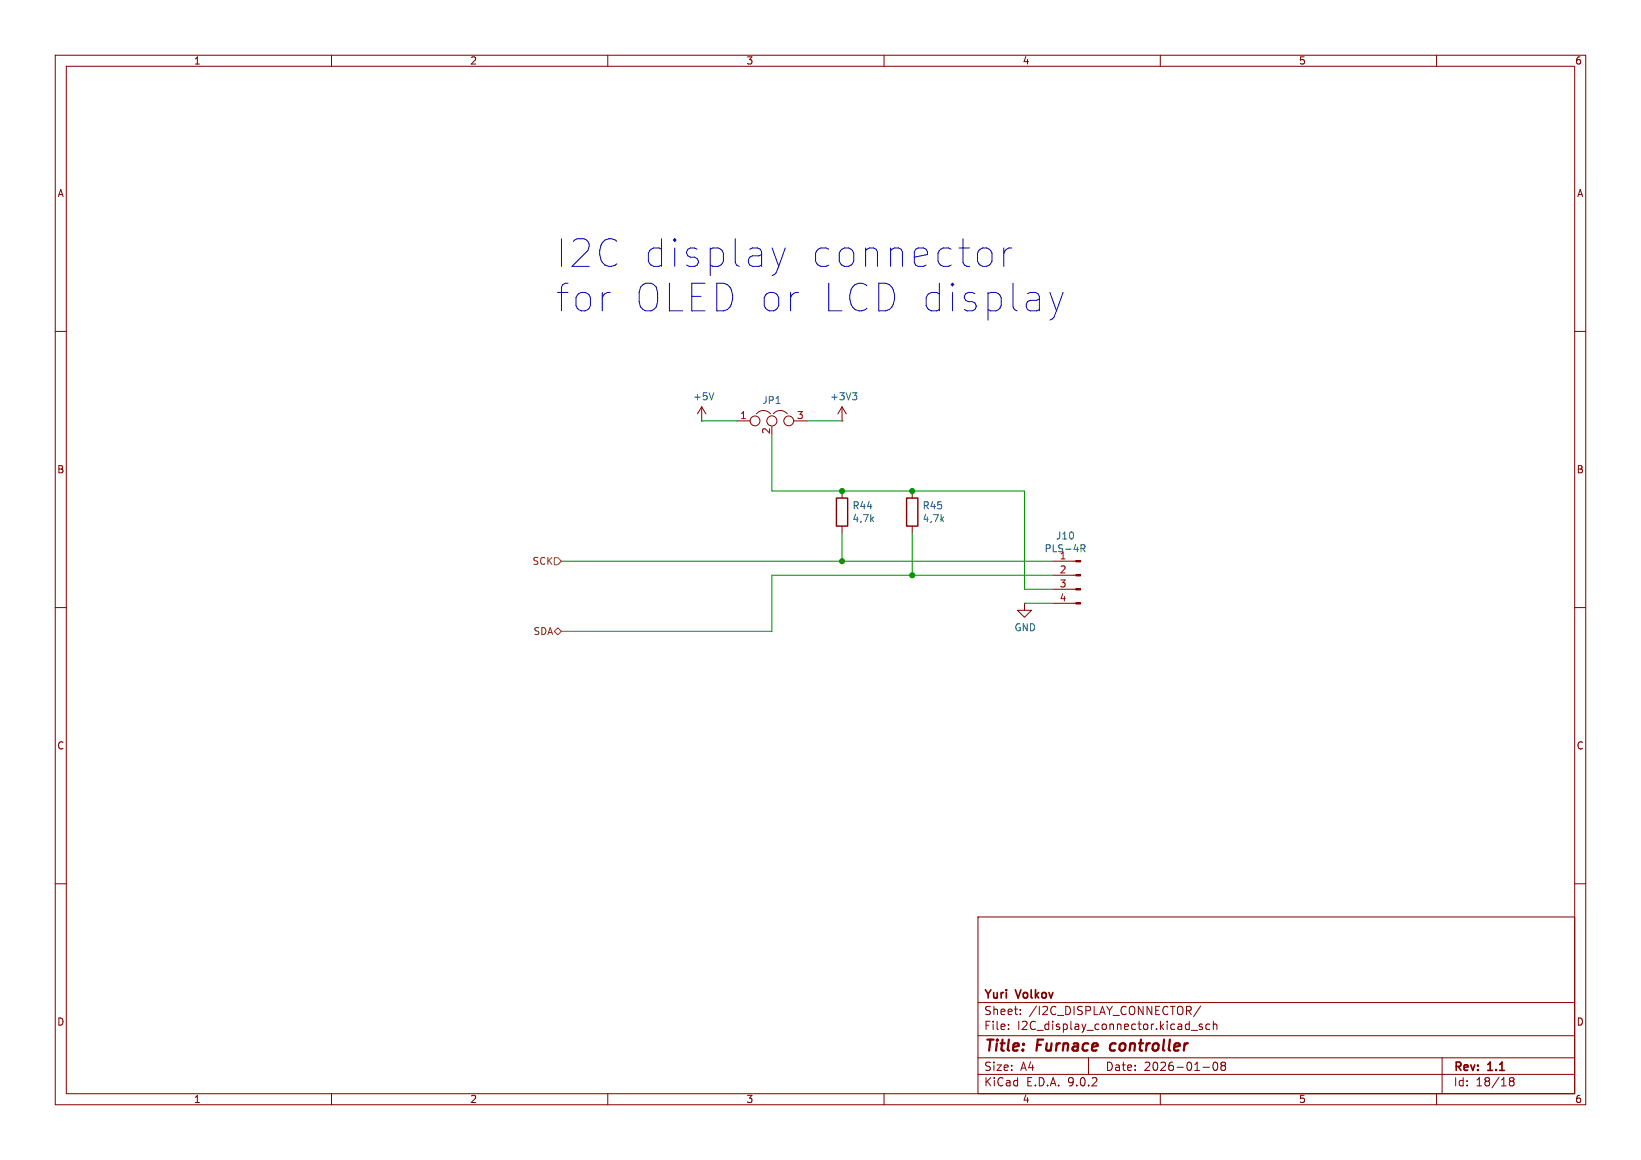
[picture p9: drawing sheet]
<svg xmlns="http://www.w3.org/2000/svg" width="297mm" height="210mm" viewBox="0 0 297 210" stroke-linecap="round" stroke-linejoin="round" font-family="sans-serif">
<g fill="none" stroke="#840000" stroke-width=".18">
<path d="M10 10h277v190h-277zM12 12h273v186h-273zM60 10v2M110 10v2M160 10v2M210 10v2M260 10v2M10 60h2M127 76.2h.1M127 73.7l-.8 1.2M127 73.7l.8 1.2M127 73.7v2.5"/>
<path d="M133.3 76.2h2.5M136.9 74.9a1.63 1.63 0 0 1 2.5 0M140 74.9a1.63 1.63 0 0 1 2.5 0M143.6 76.2h2.4M152.4 76.2h.1M152.4 73.7l-.8 1.2M152.4 73.7l.8 1.2M152.4 73.7v2.5M285 60h2M152.4 88.9v1.3M152.4 95.3v1.2M165.1 88.9v1.3"/>
<path d="M165.1 95.3v1.2M10 110h2M185.4 109.2v1.3h1.3l-1.3 1.3-1.3-1.3h1.3M185.4 109.2h.1M190.5 101.6h4.2M190.5 104.1h4.2M190.5 106.7h4.2M190.5 109.2h4.2M285 110h2M10 160h2M177 166h108v32h-108zM285 160h2"/>
<path d="M60 198v2M110 198v2M160 198v2M177 194.5h108M177 191.5h108M177 187.5h108M177 181.5h108M182.5 186.3v.1M182.5 185.5v.1M184.7 183.6v.1M184.7 182.8v.1M197 191.5v3"/>
<path d="M210 198v2M215.6 186.5h1.1M217.3 182.1l-1.3 2M217.6 185.5l-.4-.1-.2 .2 .1 .2 .5 .2v.3h-.6M217.7 193.2h1.2M219 185.5l-.5-.1-.3 .3v.4l.2 .2h.6M219.6 185.5l.2-.1 .4 .1v.9M219.6 184.9v1.5M219.7 192.4l.2-.1a.8 .8 0 0 1 .5 .7 .8 .8 0 0 1-.5 .8l-.2-.1-.2-.5zM221.2 192.9l-.2-.2 .2-.4 .5 .1 .1 .2-.3 .3M221.2 192.9l-.2 .3v.5l.2 .1 .5-.1 .1-.2-.1-.4-.2-.2M221.2 192.9h.3"/>
<path d="M260 198v2M261 191.5v6.5M273.5 195.7l-.3-.2 .3-.4 .4 .1 .1 .2-.3 .3M273.5 195.7l-.3 .3v.5l.3 .1 .4-.1 .1-.2v-.4l-.3-.2M273.5 195.7h.2"/>
<circle cx="136.7" cy="76.2" r=".89"/>
<circle cx="139.7" cy="76.2" r=".91"/>
<circle cx="142.7" cy="76.2" r=".89"/>
</g>
<path d="M201.1 189.1l-.2 .7 .3 .4" fill="none" stroke="#840000" stroke-width=".4"/>
<path d="M129.2 71.1l-.4 1.3M154.3 71.1h.8l-.4 .5M154.8 71.6l.3 .2v.3l-.3 .3M195.6 98.6h.5l.3 .3-.1 .3-.7 .1M196 99.3l.4 .6" fill="none" stroke="#006464" stroke-width=".18"/>
<path d="M151.4 90.2h2v5.1h-2zM164.1 90.2h2v5.1h-2z" fill="none" stroke="#840000" stroke-width=".25"/>
<g fill="#840000" stroke="#840000" stroke-width=".18">
<path d="M194.7 101.5h.9v.2h-.9z"/>
<path d="M194.7 104h.9v.3h-.9z"/>
<path d="M194.7 106.6h.9v.2h-.9z"/>
<path d="M194.7 109.1h.9v.2h-.9z"/>
</g>
<path d="M100.3 101h.7l.6 .6-.6 .6h-.7zM100.3 114.3l.7-.6 .6 .6-.6 .6z" fill="none" stroke="#725600" stroke-width=".18"/>
<path d="M127 76.2h6.3M139.7 78.7v10.2h45.7v17.8h5.1M146 76.2h6.4M152.4 96.5v5.1M165.1 96.5v7.6M101.6 101.6h88.9M185.4 109.2h5.1M190.5 104.1h-50.8v10.2h-38.1" fill="none" stroke="#009600" stroke-width=".18"/>
<path d="M139.7 44.9l1.2 3.3M140.9 48.2l-.4 1.2M142.1 44.9l-1.2 3.3M177.9 44.9a1.36 1.36 0 0 1 1.6 .9v1.5a1.36 1.36 0 0 1-1.6 .9M181.7 44.9v3.3M183.1 44.9a1.28 1.28 0 0 0-1.4 .9M190 52.9l1.2 3.4M191.2 56.3l-.5 1.2-.7 .4M192.4 52.9l-1.2 3.4" fill="none" stroke="#0000c2" stroke-width=".18"/>
<g fill="#009600" stroke="#009600" stroke-width=".18">
<circle cx="152.4" cy="101.6" r=".46"/>
<circle cx="165.1" cy="104.1" r=".46"/>
<circle cx="165.1" cy="88.9" r=".46"/>
<circle cx="152.4" cy="88.9" r=".46"/>
</g>
<g font-size="7" fill="#0000c2">
<text x="100.3" y="48.8">I2C display</text>
<text x="145.5" y="48.8">connector</text>
<text x="100.3" y="56.9">for</text>
<text x="114.1" y="56.9">OLED or LCD display</text>
</g>
<g font-size="2.8" fill="#840000">
<text x="178" y="190.9">Title:</text>
<text x="187.7" y="190.9">Furnace</text>
<text x="201.8" y="190.9">controller</text>
</g>
<g font-size="2.1" fill="#840000">
<text x="178" y="184">Sheet:</text>
<text x="178" y="181.2">Yuri</text>
<text x="184" y="181.2">Volkov</text>
<text x="186.2" y="184">/I2C_DISPLAY_CONNECTOR/</text>
<text x="178" y="186.7">File:</text>
<text x="184.1" y="186.7">I2C_display_connector.kicad_sch</text>
<text x="178" y="196.9">KiCad</text>
<text x="178" y="194.1">Size:</text>
<text x="184.7" y="194.1">A4</text>
<text x="185.7" y="196.9">E.D.A.</text>
<text x="193.3" y="196.9">9.0.2</text>
<text x="200" y="194.1">Date:</text>
<text x="207" y="194.1">2026-01-08</text>
<text x="263" y="194.3">Rev:</text>
<text x="263" y="196.9">Id:</text>
<text x="267.1" y="196.9">18/18</text>
<text x="269.4" y="194.3">1.1</text>
</g>
<g font-size="1.8" fill="#840000">
<text x="35" y="11.9">1</text>
<text x="85" y="11.9">2</text>
<text x="135" y="11.9">3</text>
<text x="185" y="11.9">4</text>
<text x="235" y="11.9">5</text>
<text x="285" y="11.9">6</text>
<text x="10.3" y="35.9">A</text>
<text x="285.3" y="35.9">A</text>
<text x="10.3" y="85.9">B</text>
<text x="285.3" y="85.9">B</text>
<text x="10.3" y="135.9">C</text>
<text x="285.3" y="135.9">C</text>
<text x="10.3" y="185.9">D</text>
<text x="285.3" y="185.9">D</text>
<text x="35" y="199.9">1</text>
<text x="85" y="199.9">2</text>
<text x="135" y="199.9">3</text>
<text x="185" y="199.9">4</text>
<text x="235" y="199.9">5</text>
<text x="285" y="199.9">6</text>
</g>
<g font-size="1.8" fill="#006464">
<text x="125.3" y="72.7">+5V</text>
<text x="137.9" y="73.3">JP1</text>
<text x="150.1" y="72.7">+3V3</text>
<text x="154.2" y="94.7">4,7k</text>
<text x="154.2" y="92.4">R44</text>
<text x="166.9" y="94.7">4,7k</text>
<text x="166.9" y="92.4">R45</text>
<text x="189" y="100.2">PLS-4R</text>
<text x="191" y="97.9">J10</text>
<text x="191.7" y="101.3">1</text>
<text x="183.5" y="114.5">GND</text>
</g>
<g font-size="1.8" fill="#a90000">
<text x="133.9" y="75.9">1</text>
<text x="144.1" y="75.9">3</text>
<text x="139.4" y="78.7" transform="rotate(-90 139.4 78.7)">2</text>
<text x="191.7" y="103.9">2</text>
<text x="191.7" y="106.4">3</text>
<text x="191.7" y="109">4</text>
</g>
<g font-size="1.8" fill="#725600">
<text x="96.3" y="102.5">SCK</text>
<text x="96.5" y="115.2">SDA</text>
</g>
</svg>
